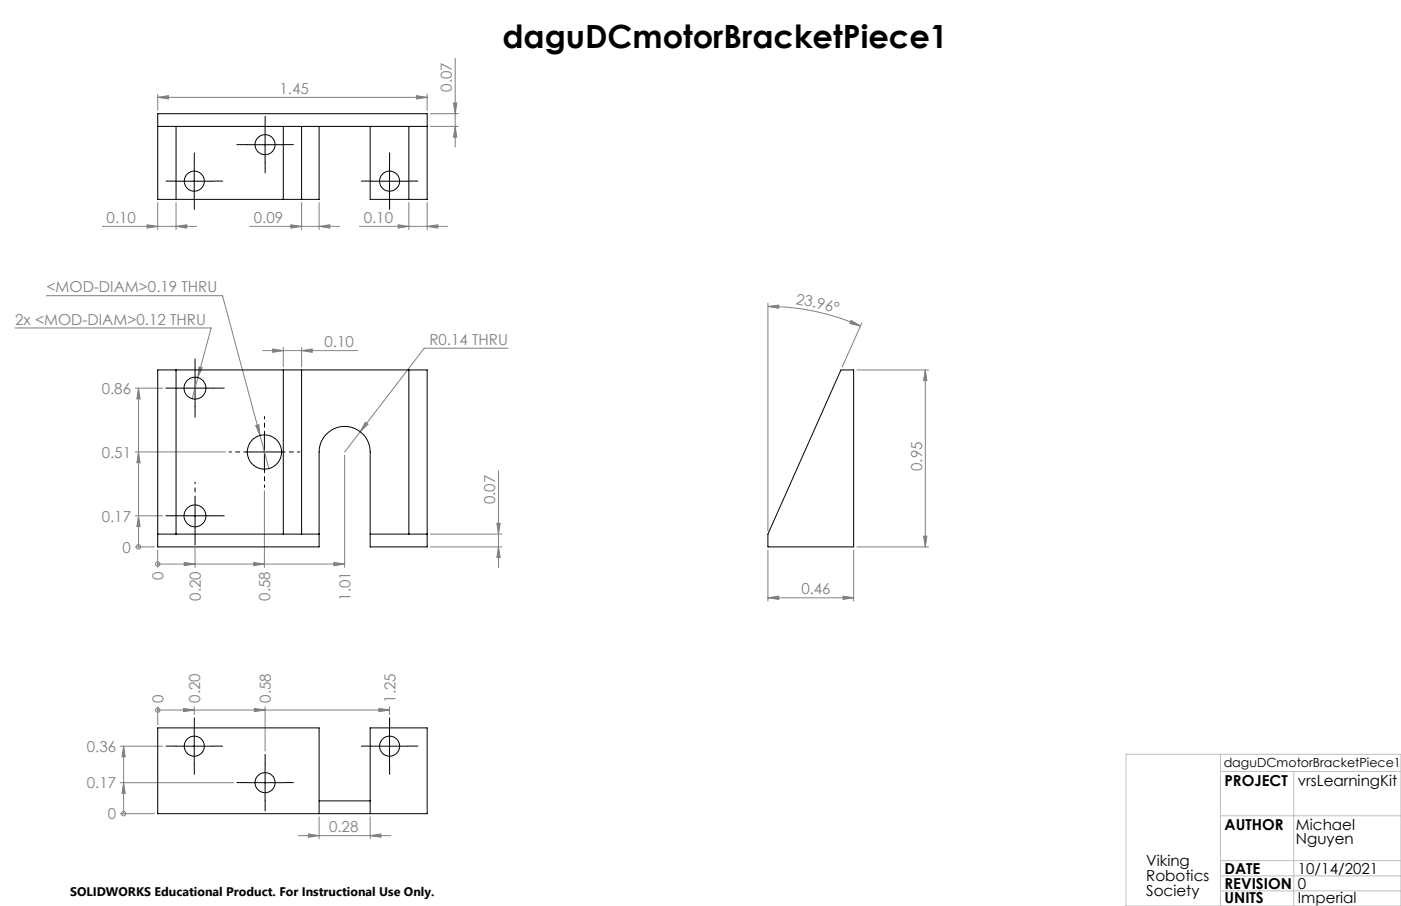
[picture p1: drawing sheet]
<svg xmlns="http://www.w3.org/2000/svg" width="432mm" height="279mm" viewBox="0 0 432 279" stroke-linecap="round" stroke-linejoin="round" font-family="sans-serif">
<g fill="none" stroke="#808080" stroke-width=".31">
<path d="M140.3 18v27.3M48.6 30l3.3-.5v1zM48.6 29v5M48.6 30h83.1M128.3 29.5l3.4 .5-3.4 .5zM131.7 29v5M132.6 35.1h8.7M132.6 39h8.7M139.8 31.8h1l-.5 3.3zM140.3 39l.5 3.3h-1zM31.6 69.8h29M45.3 69.3l3.3 .5-3.3 .5z"/>
<path d="M48.6 62.5v8.3M54.3 69.8l3.2-.5v1zM54.3 62.5v8.3M76.9 69.8h27.8M89.6 69.3l3.4 .5-3.4 .5zM93 62.5v8.3M98.4 69.8l3.2-.5v1zM98.4 62.5v8.3M110.8 69.8h27.2M122.7 69.3l3.3 .5-3.3 .5zM126 62.5v8.3M131.7 69.8l3.2-.5v1z"/>
<path d="M131.7 62.5v8.3M14.3 91.2h54.3l11.6 43.1M236.7 93.5v70.2M236.7 94.5l3.3-.4v1zM236.7 94.5a70 70 0 0 1 28.5 6M262.3 98.8l2.9 1.7-3.3-.7zM265.6 99.6l-6 13.6M4.7 101.1h60.4l-4.1 15.4M41.7 119.7h8.4M42.7 119.7v49M42.7 119.7l.5 3.3h-1zM61 116.5l-1.8 6.5"/>
<path d="M61.3 113.1l1 .3-1.3 3.1zM81 108.1h29.3M84 107.6l3.3 .5-3.3 .6zM87.3 107.1v6M93 108.1l3.2-.5v1.1zM93 107.1v6M156.6 107.4h-25.9l-24.5 32M264.1 114.1h22.1M285.2 114.1v54.6M285.2 114.1l.5 3.3h-1zM41.7 139.4h27.9M42.7 139.4l.5 3.3h-1z"/>
<path d="M78.8 131.2l1-.2 .4 3.3zM80.2 134.3l2.7 10.2M112.6 130.2l.8 .6-2.4 2.3zM41.7 159.1h8.4M42.7 159.1l.5 3.3h-1zM81.5 151.3v23.7M106.2 140.4v34.6M153.6 145.2v29.8M41.7 168.7h5.9M42.7 168.7h.1M48.6 174h.1M48.6 169.7v5.3"/>
<path d="M48.6 174h57.6M56.8 173.5l3.3 .5-3.3 .4zM60.1 169.1v5.9M78.2 173.5l3.3 .5-3.3 .4zM102.9 173.5l3.3 .5-3.3 .4zM132.6 168.7h22.1M132.6 164.7h22.1M153.1 161.4h1.1l-.6 3.3zM153.6 168.7l.6 3.2h-1.1zM236.7 169.7v15.6M263.1 169.7v15.6M264.1 168.7h22.1"/>
<path d="M284.7 165.3h1l-.5 3.4zM236.7 184.4l3.3-.6v1.1zM236.7 184.4h26.4M259.8 183.8l3.3 .6-3.3 .5zM48.6 219h.1M48.6 217.9v5.6M48.6 219h71.5M56.6 218.5l3.3 .5-3.3 .5zM59.9 217.9v2.5M78.4 218.5l3.3 .5-3.3 .5zM81.7 217.9v13.7M116.8 218.5l3.3 .5-3.3 .5z"/>
<path d="M120.1 217.9v2.5M37.1 230.1h13.1M38.1 230.1v20.8M38.1 230.1l.5 3.3h-1zM37.1 250.9h10.5M37.1 241.4h34.9M38.1 250.9h.1M38.1 241.4l.5 3.3h-1zM92 257.7h28.4M95 257.2l3.4 .5-3.4 .5zM98.4 251.9v6.8M114.1 257.7l3.3-.5v1z"/>
<path d="M114.1 251.9v6.8"/>
<circle cx="42.7" cy="168.6" r=".68"/>
<circle cx="48.6" cy="174" r=".69"/>
<circle cx="48.6" cy="219" r=".69"/>
<circle cx="38.1" cy="250.9" r=".68"/>
</g>
<g fill="none" stroke="#000" stroke-width=".31" stroke-dasharray="15.2 1.3 1.3 1.3">
<path d="M81.7 39v-3.1M54.3 55.8h-3.1M59.9 50.2v-3.1M65.5 55.8h3.1M76.1 44.6h-3.1M81.7 50.2v3.1M87.3 44.6h3.1M114.5 55.8h-3.1M120.1 50.2v-3.1M125.7 55.8h3.1M59.9 61.5v3.1M120.1 61.5v3.1"/>
<path d="M54.5 119.7h-3.4M60.1 114.1v-3.4M65.7 119.7h3.4M60.1 125.3v3.4M54.5 159.1h-3.4M65.7 159.1h3.4M60.1 164.7v3.4M54.3 230.1h-3.1M59.9 224.5v-3.1M59.9 235.7v3.1M65.5 230.1h3.1M81.7 235.7v-3.1"/>
<path d="M114.5 230.1h-3.1M120.1 224.5v-3.1M120.1 235.7v3.1M125.7 230.1h3.1M76.1 241.3h-3.1M81.7 247v3.1M87.3 241.3h3.1"/>
</g>
<path d="M60.1 153.4v-4.7" fill="none" stroke="#000" stroke-width=".31" stroke-dasharray="15.2 1.3 1.3 1.3" stroke-dashoffset="14.8"/>
<path d="M75.9 139.4h-5.3M81.5 133.8v-5.3M87.2 139.4h5.2M81.5 145v5.3" fill="none" stroke="#000" stroke-width=".31" stroke-dasharray="15.2 1.3 1.3 1.3" stroke-dashoffset="14.5"/>
<g fill="none" stroke="#000" stroke-width=".31">
<path d="M81.7 39v11.2M54.3 55.9h11.2M59.9 50.2v11.3M76.1 44.6h11.2M114.4 55.9h11.3M120.1 50.2v11.3M54.5 119.7h11.2M60.1 114.1v11.2M75.9 139.4h11.2M81.5 133.8v11.2M54.5 159.1h11.2M60.1 153.5v11.2"/>
<path d="M54.3 230.1h11.2M59.9 224.5v11.2M81.7 235.7v11.3M114.4 230.1h11.3M120.1 224.5v11.2M76.1 241.4h11.2"/>
</g>
<path d="M347 232.6h84.8v46.8h-84.8zM376.2 232.6v46.8M376.2 237.9h55.6M398.7 237.9v41.5M376.2 251.6h55.6M376.2 265.4h55.6M376.2 270.1h55.6M376.2 274.7h55.6" fill="none" stroke="#c0c0c0" stroke-width=".31"/>
<g fill="#808080">
<path d="M42.7 159.1l.5 3.3h-1zM42.7 139.4l.5 3.3h-1zM42.7 119.7l.5 3.3h-1z"/>
<path d="M38.1 241.4l.5 3.3h-1zM38.1 230.1l.5 3.3h-1z"/>
<path d="M56.6 218.5l3.3 .5-3.3 .5zM78.4 218.5l3.3 .5-3.3 .5zM116.8 218.5l3.3 .5-3.3 .5z"/>
<path d="M56.8 173.5l3.3 .5-3.3 .4zM78.2 173.5l3.3 .5-3.3 .4zM102.9 173.5l3.3 .5-3.3 .4z"/>
<path d="M262.3 98.8l2.9 1.7-3.3-.7zM236.7 94.5l3.3-.4v1z"/>
<path d="M259.8 183.8l3.3 .6-3.3 .5zM236.7 184.4l3.3-.6v1.1zM54.3 69.8l3.2-.5v1zM45.3 69.3l3.3 .5-3.3 .5zM128.3 29.5l3.4 .5-3.4 .5zM48.6 30l3.3-.5v1z"/>
<path d="M61.3 113.1l-.3 3.4 1.3-3.1zM84 107.6l3.3 .5-3.3 .6zM93 108.1l3.2-.5v1.1zM112.6 130.2l-1.6 2.9 2.4-2.3zM78.8 131.2l1.4 3.1-.4-3.3zM95 257.2l3.4 .5-3.4 .5zM114.1 257.7l3.3-.5v1zM122.7 69.3l3.3 .5-3.3 .5zM131.7 69.8l3.2-.5v1z"/>
<path d="M89.6 69.3l3.4 .5-3.4 .5zM98.4 69.8l3.2-.5v1z"/>
<path d="M284.7 165.3h1l-.5 3.4zM285.2 114.1l.5 3.3h-1z"/>
<path d="M153.1 161.4h1.1l-.6 3.3zM153.6 168.7l.6 3.2h-1.1zM139.8 31.8h1l-.5 3.3zM140.3 39l.5 3.3h-1z"/>
</g>
<g fill="none" stroke="#000" stroke-width=".31">
<path d="M48.6 39h83.1M54.3 39v22.5M87.3 39v22.5M93 39v22.5M98.4 39v22.5h-49.8v-26.4h83.1v26.4h-17.6v-22.5M126 39v22.5M48.6 114.1h83.1v54.6h-17.6v-29.3a7.9 7.9 0 0 0-7.9-7.9 7.9 7.9 0 0 0-7.8 7.9v29.3h-49.8zM54.3 114.1v50.6M87.3 114.1v50.6M93 114.1v50.6M126 114.1v50.6M259.2 114.1h3.9v54.6h-26.4v-4z"/>
<path d="M48.6 164.7h49.8M114.1 164.7h17.6M48.6 224.5h49.8v26.4h-49.8zM114.1 224.5h17.6v26.4h-17.6zM98.4 247h15.7M98.4 250.9h15.7"/>
<circle cx="59.9" cy="55.9" r="3.1"/>
<circle cx="81.7" cy="44.6" r="3.1"/>
<circle cx="120.1" cy="55.9" r="3.1"/>
<circle cx="60.1" cy="119.7" r="3.4"/>
<circle cx="81.5" cy="139.4" r="5.3"/>
<circle cx="60.1" cy="159.1" r="3.4"/>
<circle cx="59.9" cy="230.1" r="3.1"/>
<circle cx="120.1" cy="230.1" r="3.1"/>
<circle cx="81.7" cy="241.4" r="3.1"/>
</g>
<text font-size="9.9" x="154.9" y="14.8">daguDCmotorBracketPiece1</text>
<g font-size="4.7" fill="#808080">
<text x="86.1" y="29">1.45</text>
<text x="139.3" y="28.3" transform="rotate(-90 139.3 28.3)">0.07</text>
<text x="32.9" y="68.8">0.10</text>
<text x="78.2" y="68.8">0.09</text>
<text x="112.1" y="68.8">0.10</text>
<text x="14.3" y="90.1">&lt;MOD-DIAM&gt;0.19 THRU</text>
<text x="245.1" y="93.7" transform="rotate(12 245.1 93.7)">23.96°</text>
<text x="4.7" y="100.1">2x &lt;MOD-DIAM&gt;0.12 THRU</text>
<text x="100" y="107.1">0.10</text>
<text x="132.3" y="106.3">R0.14 THRU</text>
<text x="31.3" y="121.5">0.86</text>
<text x="31.3" y="141.1">0.51</text>
<text x="284.2" y="145.3" transform="rotate(-90 284.2 145.3)">0.95</text>
<text x="152.7" y="155.5" transform="rotate(-90 152.7 155.5)">0.07</text>
<text x="31.3" y="160.8">0.17</text>
<text x="37.8" y="170.4">0</text>
<text x="50.4" y="178.8" transform="rotate(-90 50.4 178.8)">0</text>
<text x="61.9" y="185.3" transform="rotate(-90 61.9 185.3)">0.20</text>
<text x="83.3" y="185.3" transform="rotate(-90 83.3 185.3)">0.58</text>
<text x="108" y="185.3" transform="rotate(-90 108 185.3)">1.01</text>
<text x="247" y="183.3">0.46</text>
<text x="50.4" y="216.6" transform="rotate(-90 50.4 216.6)">0</text>
<text x="61.7" y="216.6" transform="rotate(-90 61.7 216.6)">0.20</text>
<text x="83.5" y="216.6" transform="rotate(-90 83.5 216.6)">0.58</text>
<text x="121.8" y="216.6" transform="rotate(-90 121.8 216.6)">1.25</text>
<text x="26.8" y="231.9">0.36</text>
<text x="26.8" y="243.1">0.17</text>
<text x="33.2" y="252.7">0</text>
<text x="101.4" y="256.7">0.28</text>
</g>
<g font-size="4.7">
<text x="377.4" y="242.3">PROJECT</text>
<text x="400" y="242.3">vrsLearningKit</text>
<text x="377.4" y="255.9">AUTHOR</text>
<text x="399.4" y="255.9">Michael</text>
<text x="399.4" y="260.4">Nguyen</text>
<text x="353.3" y="267.1">Viking</text>
<text x="377.4" y="269.5">DATE</text>
<text x="400" y="269.5">10/14/2021</text>
<text x="353.3" y="271.7">Robotics</text>
<text x="377.4" y="274">REVISION</text>
<text x="400" y="274">0</text>
<text x="353.3" y="276.2">Society</text>
<text x="377.4" y="278.5">UNITS</text>
<text x="400" y="278.5">Imperial</text>
</g>
<text font-size="3.9" x="377.1" y="236.5">daguDCmotorBracketPiece1</text>
<text font-size="3.8" x="21.6" y="276.3">SOLIDWORKS Educational Product. For Instructional Use Only.</text>
</svg>
